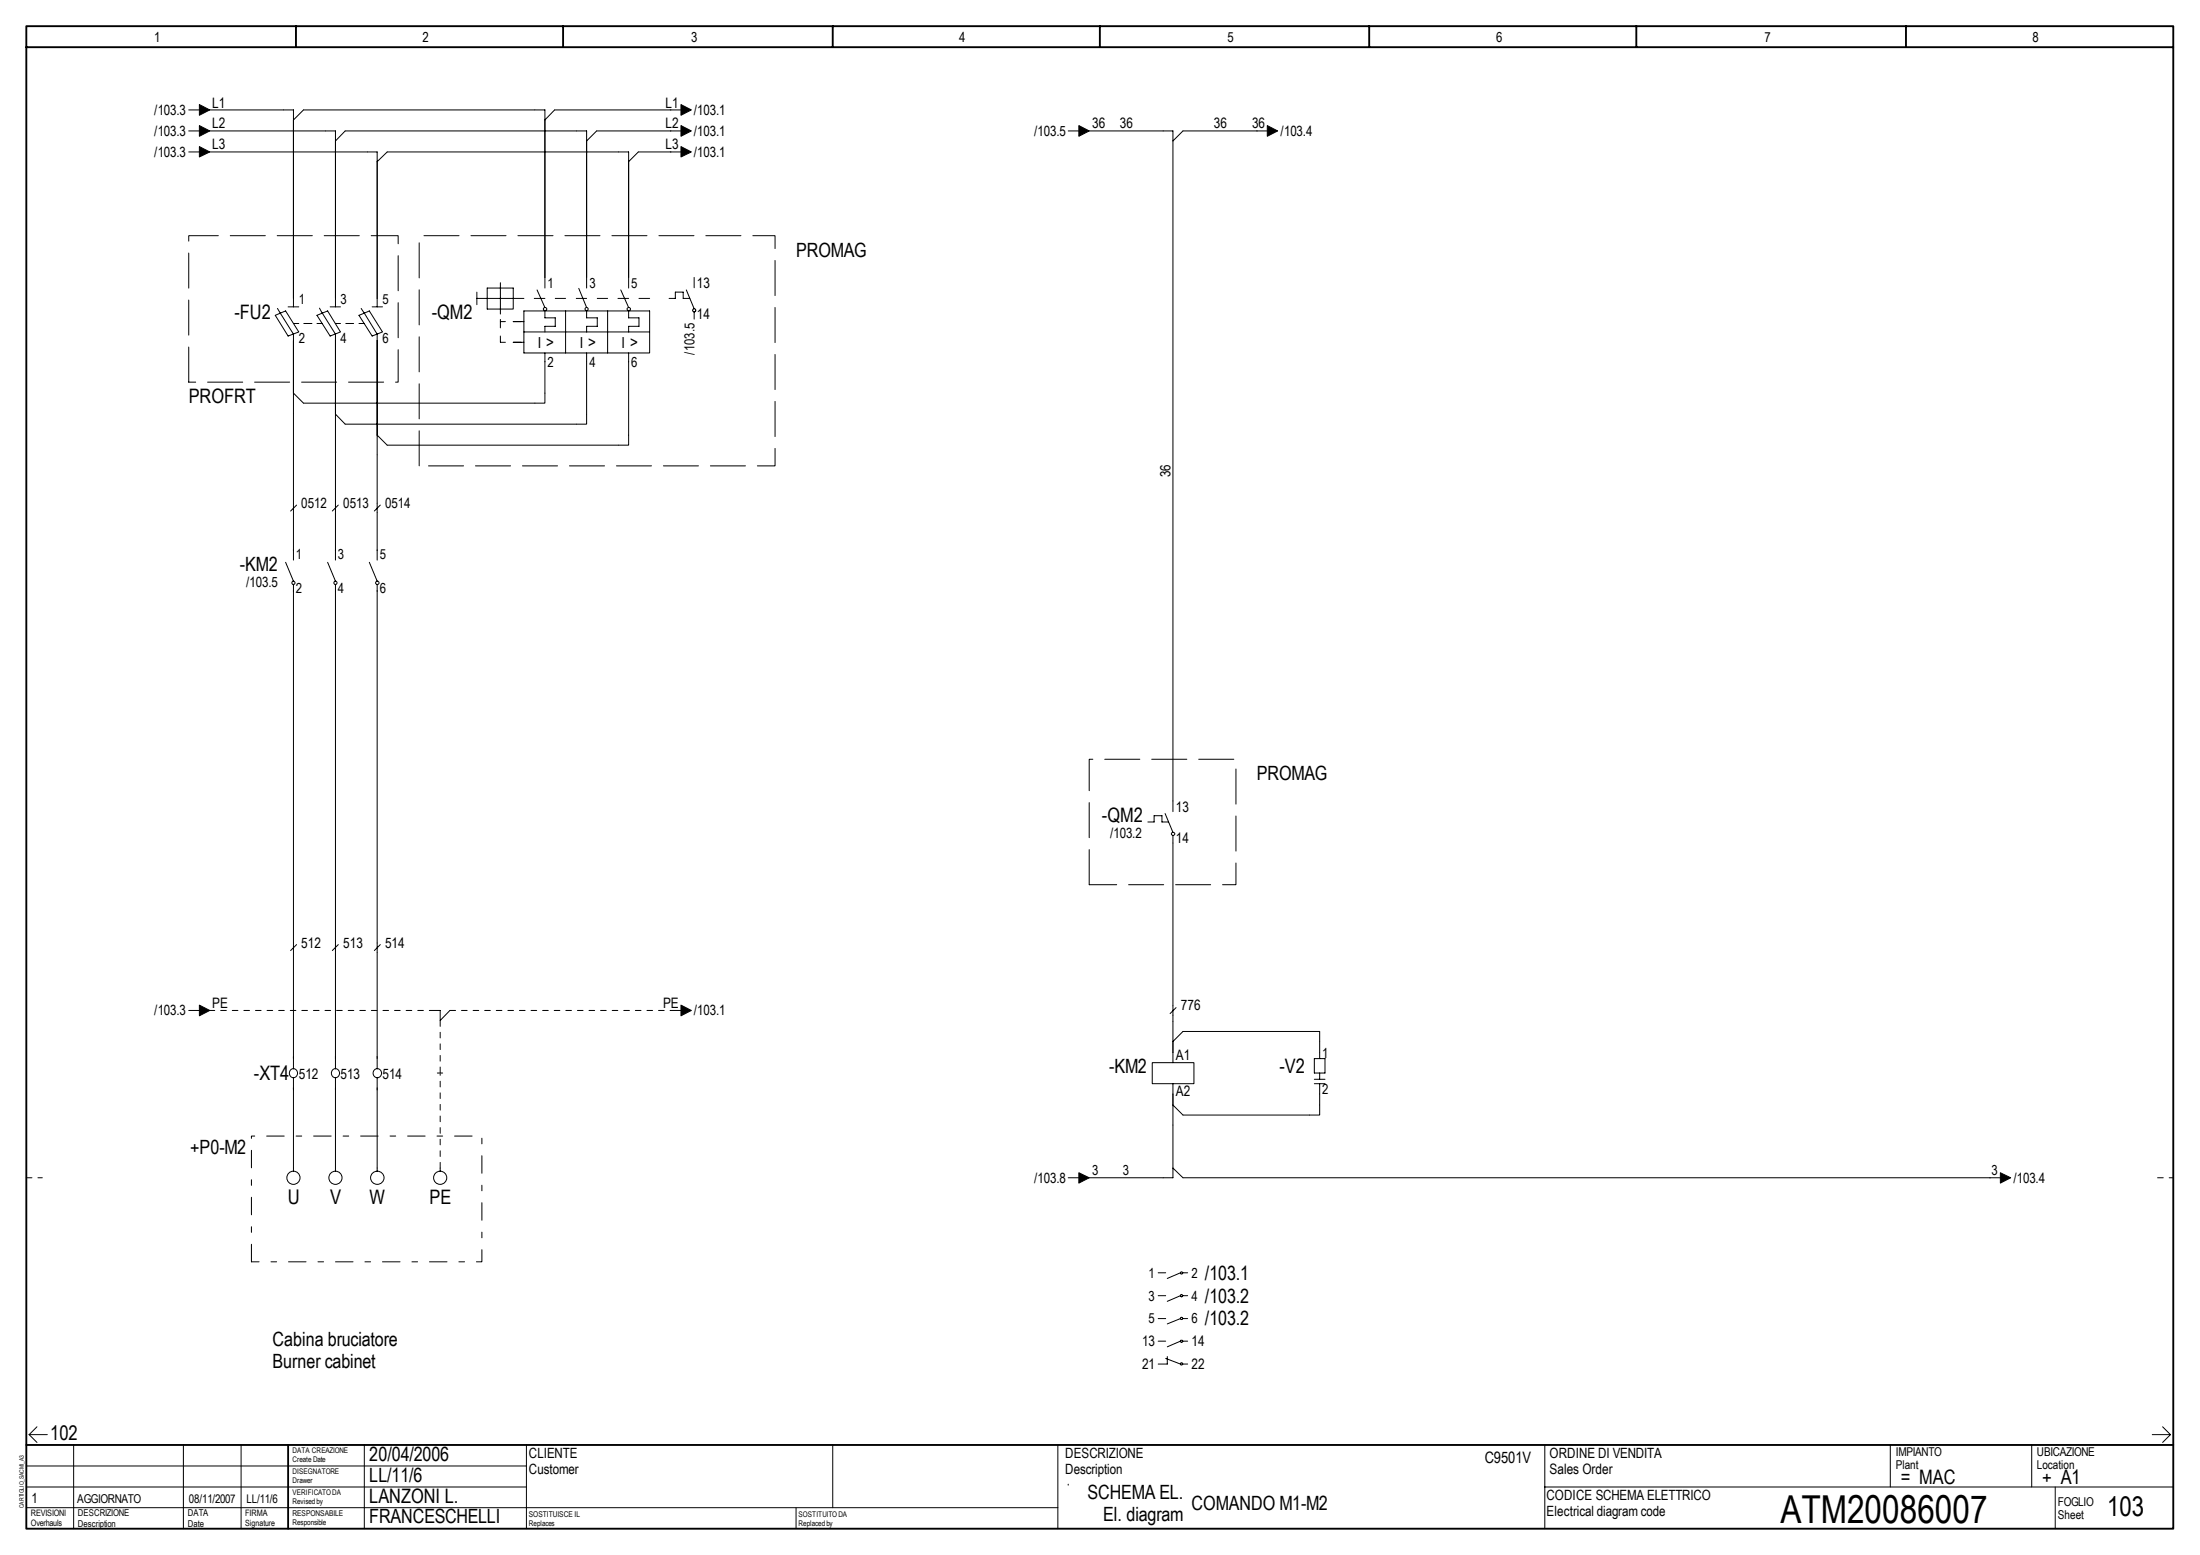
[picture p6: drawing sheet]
<svg xmlns="http://www.w3.org/2000/svg" width="297mm" height="210mm" viewBox="0 0 297 210" stroke-linecap="round" stroke-linejoin="round" font-family="sans-serif">
<path d="M3.6 3.5h289.8v202.9h-289.8zM3.6 6.4h289.8M40 3.5v2.9M76 3.5v2.9M112.4 3.5v2.9M148.5 3.5v2.9M184.9 3.5v2.9M220.9 3.5v2.9M257.3 3.5v2.9M3.6 195.1h289.8M38.9 195.1v11.3" fill="none" stroke="#000" stroke-width=".25"/>
<g fill="none" stroke="#000" stroke-width=".14">
<path d="M3.6 197.9h67.5M3.9 193.7l1.1 1M3.9 193.7h2.5M5 192.6l-1.1 1.1M9.9 195.1v11.3M24.8 195.1v11.3M32.6 195.1v11.3M49.2 195.1v11.3M71.1 195.1v11.3M112.4 195.1v8.4M290.6 193.7h2.4M292 192.6l1 1.1"/>
<path d="M293 193.7l-1 1M3.6 200.7h67.5M3.6 203.5h139.2M107.5 203.5v2.9"/>
</g>
<path d="M3.6 159h2.1M291.3 159h2.1" fill="none" stroke="#000" stroke-width=".14" stroke-dasharray=".8 .8"/>
<path d="M114.9 195.8h26.2v7h-26.2z" fill="#fff"/>
<g fill="none" stroke="#000" stroke-width=".14">
<path d="M25.5 14.8h2.1M25.5 17.7h2.1M28.2 14.8h11.4v26.6M28.2 17.7h17.1v23.7M39.6 16.2l1.4-1.4h32.6v24.1M45.3 19l1.3-1.3h32.6v21.2M92.6 14.8h-17.7l-1.3 1.4M92.6 17.7h-12l-1.4 1.3M144.2 17.7h2.1M147 17.7h11.4v91.9M171.8 17.7h-12.1l-1.3 1.3M25.5 20.5h2.1"/>
<path d="M28.2 20.5h22.7v20.9M50.9 21.8l1.4-1.3h32.6v18.4M64.4 39.4v1.7M65.8 38.9h3.5v2.8h-3.5zM67.6 38.2v4.2M72.5 39.1l1.1 2.4M78.1 38.9l1.1 2.6M83.8 39.1l1.1 2.4M92.6 20.5h-6.4l-1.3 1.3M92.7 39.1l1 2.6M93.7 37.4v1.4M37.2 42.6l1.4-.6 1.7 2.8-1.4 .6z"/>
<path d="M37.5 41.6l.3 .7M37.8 42.3l1.8 2.8v30.5M38.9 41.4h1.4M39.6 43.7h.7M41 43.7h1.1M42.8 42.6l1.4-.6 1.8 2.8-1.4 .6zM42.8 43.7h.7M43.1 41.6l.4 .6M43.5 42.3l1.8 2.8v30.5M44.6 41.4h1.4M45.3 43.7h.7M46.7 43.7h1"/>
<path d="M48.5 42.6l1.4-.6 1.7 2.8-1.4 .6zM48.5 43.7h.7M48.8 41.6l.3 .6M49.2 42.3l1.7 2.8v30.5M50.2 41.4h1.4M64.4 40.3h6.3M67.6 43.4h.6M67.6 45.4v.8h.6M67.6 43.1v1.2M69.3 43.4h1.4M69.3 46.2h1.4M70.7 42h17v5.6h-17z"/>
<path d="M70.7 44.8h17M72.1 40.3h1.5M73.6 47.6v6.8h-32.6l-1.4-1.3M73.6 41.9v1h1.4v1.1h-1.4v.8M75 40.3h1.4M76.4 42v5.6M77.8 40.3h1.4M79.2 47.6v9.7h-32.6l-1.3-1.4M79.2 41.9v1h1.4v1.1h-1.4v.8M80.6 40.3h1.4M82 42v5.6M83.4 40.3h1.5"/>
<path d="M84.9 47.6v12.5h-32.6l-1.4-1.4M84.9 41.9v1h1.4v1.1h-1.4v.8M86.3 40.3h1.4M90.3 40.3h.9v-.9h1v.9h.9M93.6 41.7l.3 .1v.3h-.3a.21 .21 0 0 1-.1-.2 .21 .21 0 0 1 .1-.2zM93.7 42.1v1M38.6 75.9l1 2.5M39.6 78.9v65.4M40 68.2l-.8 .8M44.2 75.9l1.1 2.5M45.3 78.9v65.4M45.7 68.2l-.8 .8"/>
<path d="M49.9 75.9l1 2.5M50.9 78.9v65.4M51.3 68.2l-.8 .8M155 111h.8v-.9h1.1v.9h.9M157.3 109.8l1.1 2.6M158.4 112.8v30.6M25.5 136.4h2.1M40 127.5l-.8 .8M45.7 127.5l-.8 .8M51.3 127.5l-.8 .8M58.1 136.4h1.3v1.4l1.3-1.4M90.5 136.4h2.1"/>
<path d="M158.8 136l-.8 .8M39.6 145.4v12.7M45.3 145.4v12.7M50.9 145.4v12.7M59.1 144.8h.7M59.4 157.7v.4M144.2 159h2.1M155.6 143.4h5.6v2.9h-5.6zM158.4 146.3v12.7h-11.4M158.4 140.6l1.3-1.4h18.5v3.7M158.4 157.7l1.3 1.3h111.1M177.5 142.9h1.4v1.9h-1.4z"/>
<path d="M177.5 145.7h1.4M177.5 146.3h1.4M178.2 146.3v4.2h-18.5l-1.3-1.3M178.2 144.8v.9M156.4 171.8h1M156.4 174.9h1M156.4 178h1M159.4 174.8a.14 .14 0 0 1 .2 0 .14 .14 0 0 1 0 .2 .14 .14 0 0 1-.2 0zM159.4 171.8l-1.8 .8M159.4 174.9l-1.8 .8M159.4 178l-1.8 .7M159.7 171.8h.7"/>
<path d="M159.7 174.9h.7M159.7 178h.7M142.8 195.1v11.3M156.4 181h1M157.4 183.4l2 .7M157.6 183.1v1h-1.2M159.4 181l.2-.1a.17 .17 0 0 1 0 .2 .17 .17 0 0 1-.2 .1zM159.4 184h.2l.1 .2-.2 .1zM159.4 181l-1.8 .8M159.7 181h.7M159.7 184.1h.7M208.6 195.1v11.3"/>
<path d="M255.2 195.1v5.6M274.3 195.1v5.6M144.2 200.3h.1M208.6 200.7h84.8M277.5 200.7v5.7"/>
<circle cx="73.6" cy="41.7" r=".22"/>
<circle cx="79.2" cy="41.7" r=".21"/>
<circle cx="84.9" cy="41.7" r=".22"/>
<circle cx="39.6" cy="78.7" r=".22"/>
<circle cx="45.3" cy="78.7" r=".22"/>
<circle cx="50.9" cy="78.7" r=".23"/>
<circle cx="158.4" cy="112.6" r=".22"/>
<circle cx="39.6" cy="144.8" r=".58"/>
<circle cx="39.6" cy="159" r=".89"/>
<circle cx="45.3" cy="144.8" r=".58"/>
<circle cx="45.3" cy="159" r=".89"/>
<circle cx="50.9" cy="144.9" r=".59"/>
<circle cx="51" cy="159" r=".9"/>
<circle cx="59.4" cy="159" r=".89"/>
<circle cx="159.5" cy="171.8" r=".16"/>
<circle cx="159.5" cy="178" r=".16"/>
</g>
<path d="M28.2 136.4h29.9M60.7 136.4h29.9M59.4 157.7v-12.8M59.4 144.8v-7" fill="none" stroke="#000" stroke-width=".14" stroke-dasharray=".8 .8"/>
<g fill="#000" stroke="#000" stroke-width=".14">
<path d="M26.9 14.1l1.4 .7-1.4 .8z" fill-rule="evenodd"/>
<path d="M26.9 17l1.4 .7-1.4 .7z" fill-rule="evenodd"/>
<path d="M26.9 19.8l1.4 .7-1.4 .7z" fill-rule="evenodd"/>
<path d="M91.9 14.1l1.4 .7-1.4 .8z" fill-rule="evenodd"/>
<path d="M91.9 17l1.4 .7-1.4 .7z" fill-rule="evenodd"/>
<path d="M91.9 19.8l1.4 .7-1.4 .7z" fill-rule="evenodd"/>
<path d="M145.7 17l1.4 .7-1.4 .7z" fill-rule="evenodd"/>
<path d="M171.1 17l1.4 .7-1.4 .7z" fill-rule="evenodd"/>
<path d="M26.9 135.7l1.4 .7-1.4 .7z" fill-rule="evenodd"/>
<path d="M91.9 135.7l1.4 .7-1.4 .7z" fill-rule="evenodd"/>
<path d="M145.7 158.3l1.4 .7-1.4 .7z" fill-rule="evenodd"/>
<path d="M270.1 158.3l1.4 .7-1.4 .7z" fill-rule="evenodd"/>
</g>
<path d="M33.9 170.3v-16.9h31.2v16.9h-31.2" fill="none" stroke="#000" stroke-width=".14" stroke-dasharray="2.4 1.6 .8 1.6"/>
<path d="M25.5 51.6v-19.8h28.3v19.8h-28.3M56.6 62.9v-31.1h48v31.1h-48M147.1 119.4v-16.9h19.8v16.9h-19.8" fill="none" stroke="#000" stroke-width=".14" stroke-dasharray="4.7 1.6"/>
<text font-size="5.2" x="240.4" y="205.6">ATM20086007</text>
<text font-size="3.7" x="284.5" y="204.6">103</text>
<g font-size="2.7">
<text x="107.5" y="34.7">PROMAG</text>
<text x="31.7" y="43.1">-FU2</text>
<text x="58.3" y="43.1">-QM2</text>
<text x="25.5" y="54.4">PROFRT</text>
<text x="32.4" y="77">-KM2</text>
<text x="169.7" y="105.3">PROMAG</text>
<text x="148.8" y="111">-QM2</text>
<text x="34.3" y="145.8">-XT4</text>
<text x="149.8" y="144.9">-KM2</text>
<text x="172.7" y="144.9">-V2</text>
<text x="25.7" y="155.8">+P0-M2</text>
<text x="38.9" y="162.6">U</text>
<text x="44.6" y="162.6">V</text>
<text x="49.9" y="162.6">W</text>
<text x="58" y="162.6">PE</text>
<text x="162.7" y="172.8">/103.1</text>
<text x="162.7" y="175.9">/103.2</text>
<text x="162.7" y="178.9">/103.2</text>
<text x="36.8" y="181.6">Cabina bruciatore</text>
<text x="36.8" y="184.6">Burner cabinet</text>
<text x="6.8" y="194.3">102</text>
<text x="49.9" y="197.2">20/04/2006</text>
<text x="49.9" y="202.8">LANZONI L.</text>
<text x="49.9" y="200">LL/11/6</text>
<text x="146.8" y="202.3">SCHEMA EL.</text>
<text x="160.9" y="203.8">COMANDO M1-M2</text>
<text x="256.6" y="200.3">= MAC</text>
<text x="275.7" y="200.3">+ A1</text>
<text x="49.9" y="205.6">FRANCESCHELLI</text>
<text x="148.9" y="205.3">El. diagram</text>
</g>
<g font-size="2.1">
<text x="72.6" y="47">I &gt;</text>
<text x="78.3" y="47">I &gt;</text>
<text x="83.9" y="47">I &gt;</text>
<text x="200.5" y="197.5">C9501V</text>
</g>
<g font-size="1.9">
<text x="20.8" y="5.7">1</text>
<text x="57.1" y="5.7">2</text>
<text x="93.3" y="5.7">3</text>
<text x="129.5" y="5.7">4</text>
<text x="165.8" y="5.7">5</text>
<text x="202" y="5.7">6</text>
<text x="238.2" y="5.7">7</text>
<text x="274.4" y="5.7">8</text>
<text x="20.8" y="15.5">/103.3</text>
<text x="28.7" y="14.5">L1</text>
<text x="28.7" y="17.3">L2</text>
<text x="89.9" y="14.5">L1</text>
<text x="89.9" y="17.3">L2</text>
<text x="93.7" y="15.5">/103.1</text>
<text x="147.5" y="17.3">36</text>
<text x="151.2" y="17.3">36</text>
<text x="163.9" y="17.3">36</text>
<text x="169.1" y="17.3">36</text>
<text x="20.8" y="18.4">/103.3</text>
<text x="20.8" y="21.2">/103.3</text>
<text x="28.7" y="20.2">L3</text>
<text x="89.9" y="20.2">L3</text>
<text x="93.7" y="18.4">/103.1</text>
<text x="93.7" y="21.2">/103.1</text>
<text x="139.6" y="18.4">/103.5</text>
<text x="172.9" y="18.4">/103.4</text>
<text x="40.3" y="41">1</text>
<text x="46" y="41">3</text>
<text x="51.6" y="41">5</text>
<text x="73.9" y="38.9">1</text>
<text x="79.6" y="38.9">3</text>
<text x="85.2" y="38.9">5</text>
<text x="94.1" y="38.8">13</text>
<text x="40.3" y="46.3">2</text>
<text x="46" y="46.3">4</text>
<text x="51.6" y="46.3">6</text>
<text x="93.8" y="47.9" transform="rotate(-90 93.8 47.9)">/103.5</text>
<text x="94.1" y="43.1">14</text>
<text x="73.9" y="49.6">2</text>
<text x="79.6" y="49.6">4</text>
<text x="85.2" y="49.6">6</text>
<text x="158" y="64.5" transform="rotate(-90 158 64.5)">36</text>
<text x="40.7" y="68.6">0512</text>
<text x="46.4" y="68.6">0513</text>
<text x="52" y="68.6">0514</text>
<text x="40" y="75.4">1</text>
<text x="45.6" y="75.4">3</text>
<text x="51.3" y="75.4">5</text>
<text x="33.2" y="79.2">/103.5</text>
<text x="40" y="80.1">2</text>
<text x="45.6" y="80.1">4</text>
<text x="51.3" y="80.1">6</text>
<text x="149.9" y="113.1">/103.2</text>
<text x="158.8" y="109.6">13</text>
<text x="158.8" y="113.8">14</text>
<text x="40.7" y="127.9">512</text>
<text x="46.4" y="127.9">513</text>
<text x="52" y="127.9">514</text>
<text x="20.8" y="137.1">/103.3</text>
<text x="28.7" y="136.1">PE</text>
<text x="89.5" y="136.1">PE</text>
<text x="93.7" y="137.1">/103.1</text>
<text x="159.4" y="136.4">776</text>
<text x="158.8" y="143.1">A1</text>
<text x="178.5" y="142.7">1</text>
<text x="40.3" y="145.6">512</text>
<text x="46" y="145.6">513</text>
<text x="51.6" y="145.6">514</text>
<text x="158.8" y="148">A2</text>
<text x="178.5" y="147.7">2</text>
<text x="139.6" y="159.7">/103.8</text>
<text x="147.5" y="158.7">3</text>
<text x="151.6" y="158.7">3</text>
<text x="268.9" y="158.7">3</text>
<text x="271.8" y="159.7">/103.4</text>
<text x="155.1" y="172.5">1</text>
<text x="160.9" y="172.5">2</text>
<text x="155.1" y="175.6">3</text>
<text x="155.1" y="178.6">5</text>
<text x="160.9" y="175.6">4</text>
<text x="160.9" y="178.6">6</text>
<text x="154.2" y="181.7">13</text>
<text x="154.2" y="184.8">21</text>
<text x="160.9" y="181.7">14</text>
<text x="160.9" y="184.8">22</text>
<text x="71.4" y="196.8">CLIENTE</text>
<text x="143.8" y="196.8">DESCRIZIONE</text>
<text x="209.2" y="196.9">ORDINE DI VENDITA</text>
<text x="4.3" y="202.8">1</text>
<text x="71.4" y="199">Customer</text>
<text x="143.8" y="198.9">Description</text>
<text x="208.8" y="202.4">CODICE SCHEMA ELETTRICO</text>
<text x="209.2" y="199">Sales Order</text>
<text x="208.8" y="204.6">Electrical diagram code</text>
</g>
<g font-size="1.6">
<text x="256" y="196.5">IMPIANTO</text>
<text x="275" y="196.5">UBICAZIONE</text>
<text x="10.4" y="202.8">AGGIORNATO</text>
<text x="25.5" y="202.8">08/11/2007</text>
<text x="33.3" y="202.8">LL/11/6</text>
<text x="256" y="198.3">Plant</text>
<text x="275" y="198.3">Location</text>
<text x="277.9" y="203.2">FOGLIO</text>
<text x="277.9" y="205">Sheet</text>
</g>
<g font-size="1.3">
<text x="10.5" y="204.7">DESCRIZIONE</text>
<text x="10.5" y="206.1">Description</text>
<text x="25.4" y="204.7">DATA</text>
<text x="25.4" y="206.1">Date</text>
</g>
<g font-size="1.2">
<text x="4.1" y="204.7">REVISIONI</text>
<text x="4.1" y="206">Overhauls</text>
<text x="33.1" y="204.7">FIRMA</text>
<text x="33.1" y="206">Signature</text>
</g>
<g font-size="1.1">
<text x="39.5" y="204.7">RESPONSABILE</text>
<text x="71.4" y="204.7">SOSTITUISCE IL</text>
</g>
<g font-size="1">
<text x="39.5" y="196.2">DATA CREAZIONE</text>
<text x="39.5" y="197.4">Create Date</text>
<text x="39.5" y="199">DISEGNATORE</text>
<text x="39.5" y="200.2">Drawer</text>
<text x="39.5" y="201.8">VERIFICATO DA</text>
<text x="39.5" y="203.1">Revised by</text>
<text x="39.5" y="205.8">Responsible</text>
<text x="71.4" y="205.9">Replaces</text>
<text x="107.8" y="204.7">SOSTITUITO DA</text>
<text x="107.8" y="205.9">Replaced by</text>
</g>
<text font-size=".8" x="3.2" y="203.6" transform="rotate(-90 3.2 203.6)">CARTIGLIO_SACMI_A3</text>
</svg>
